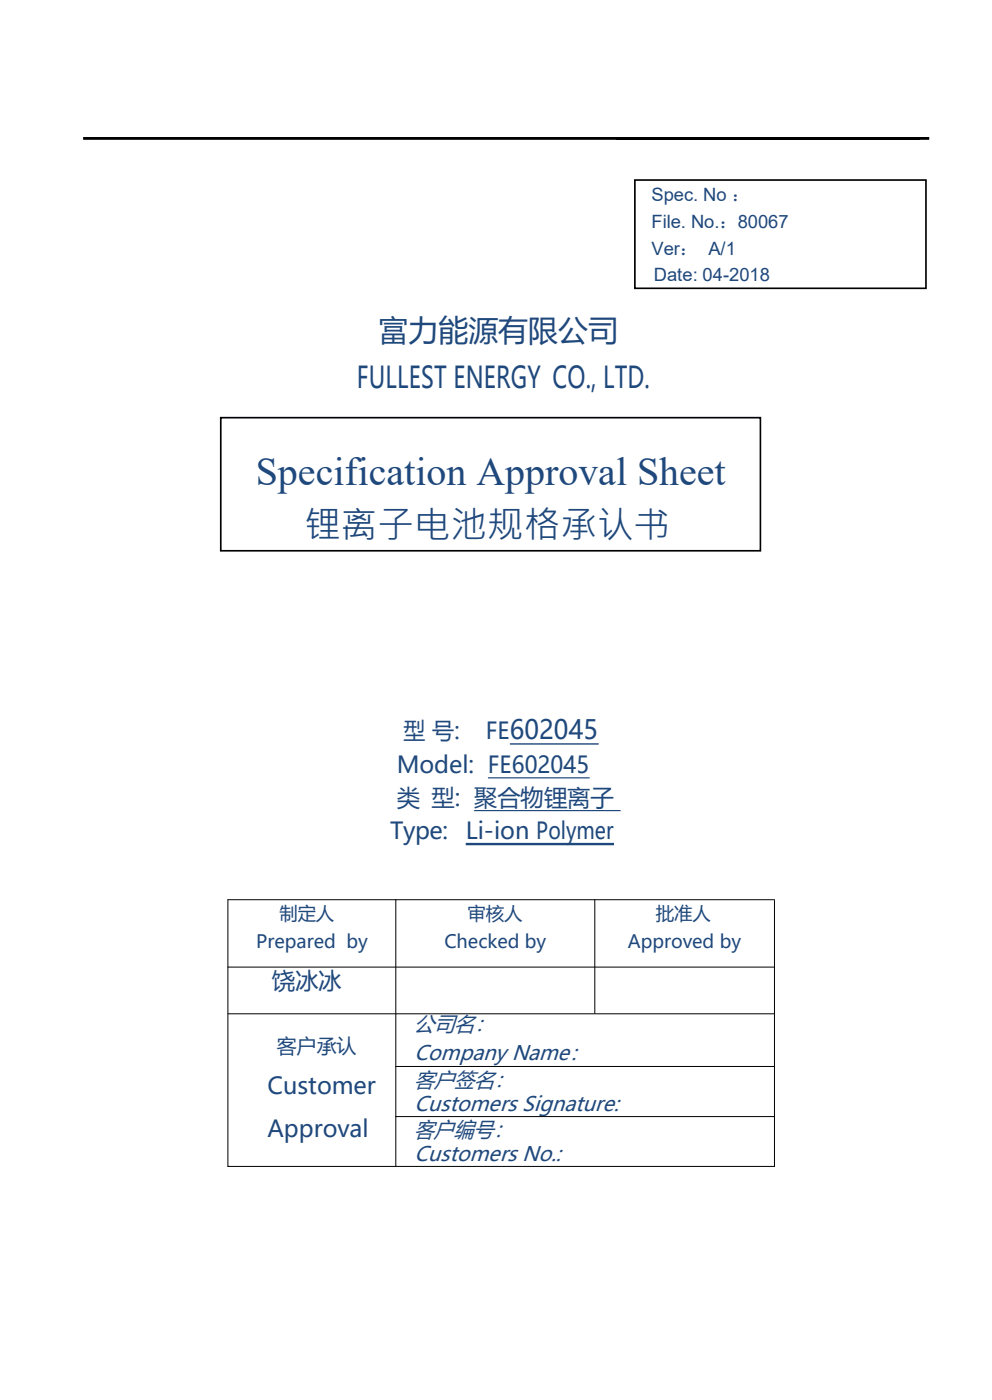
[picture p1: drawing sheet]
<svg xmlns="http://www.w3.org/2000/svg" width="210mm" height="297mm" viewBox="0 0 210 297" stroke-linecap="round" stroke-linejoin="round" font-family="sans-serif">
<path d="M130.7 29.4h.1v.2h-.1z" fill="#003363"/>
<path d="M130.8 29.5h64.2" fill="none" stroke="#003363" stroke-width=".21"/>
<path d="M195 29.4h.1v.2h-.1z" fill="#003363"/>
<g fill="#000">
<path d="M195 29.5h.2z"/>
<path d="M130.7 29.5h.2zM130.7 29.4h64.3v.2h-64.3zM130.7 29.4h64.3v.2h-64.3z"/>
<path d="M134.5 38h62.1v23.4h-62.1zM134.7 38.4l.1-.2v23l-.1-.2h61.7l-.1 .2v-23l.1 .2z"/>
<path d="M17.6 29.1h179.5v.6h-179.5zM17.8 29.3h179.1l-.1 .2v-.2l.1 .1h-179.1l.2-.1v.2z"/>
<path d="M46.7 88.5h114.8v28.6h-114.8zM46.8 88.8l.2-.1v28.2l-.2-.1h114.5l-.2 .1v-28.2l.2 .1z"/>
</g>
<path d="M108.2 157.9h18.8" fill="none" stroke="#1f487c" stroke-width=".3"/>
<path d="M100.6 172.1h31.1M103.5 165.1h21.6" fill="none" stroke="#1f487c" stroke-width=".25"/>
<path d="M98.8 179.2h31.4" fill="none" stroke="#1f487c" stroke-width=".51"/>
<path d="M48.3 191h116.1M48.3 190.9v56.8M84 190.9v56.6M126.2 190.9v24.2M164.3 191.1v56.6M48.3 205.3h116.1M48.3 215.2h116.1M83.9 226.4h80.5M83.9 237h80.5M48.3 247.6h116.1" fill="none" stroke="#000" stroke-width=".21"/>
<text font-size="8.5" fill="#1f487c" x="54.3" y="103">Specification Approval Sheet</text>
<text font-size="7.7" fill="#1f487c" x="64.6" y="114.2">锂离子电池规格承认书</text>
<g font-size="6.3" fill="#1f487c">
<text x="80.3" y="72.4">富力能源有限公司</text>
<text x="75.7" y="82.4">FULLEST ENERGY CO., LTD.</text>
</g>
<g font-size="5" fill="#1f487c">
<text x="85.6" y="156.9">型 号:</text>
<text x="103.1" y="156.9">FE602045</text>
<text x="84.2" y="164.2">Model: FE602045</text>
<text x="84.2" y="171.1">类 型: 聚合物锂离子</text>
<text x="82.8" y="178.1">Type:</text>
<text x="98.8" y="178.1">Li-ion Polymer</text>
<text x="57.7" y="209.9">饶冰冰</text>
<text x="56.8" y="232.3">Customer</text>
<text x="56.8" y="241.3">Approval</text>
</g>
<text font-size="4.6" fill="#1f487c" x="87.9" y="241.4">客户编号：</text>
<g font-size="4.4" fill="#1f487c">
<text x="87.9" y="219">公司名：</text>
<text x="87.9" y="225">Company Name：</text>
<text x="87.9" y="230.8">客户签名：</text>
<text x="87.9" y="235.8">Customers Signature:</text>
<text x="87.9" y="246.4">Customers No.:</text>
</g>
<text font-size="4.2" fill="#1f487c" x="58.7" y="223.6">客户承认</text>
<g font-size="3.9" fill="#1f487c">
<text x="138.2" y="42.7">Spec. No ：</text>
<text x="138.2" y="48.4">File. No.：80067</text>
<text x="138.2" y="54.2">Ver： A/1</text>
<text x="138.7" y="59.6">Date: 04-2018</text>
<text x="59.3" y="195.4">制定人</text>
<text x="99.2" y="195.4">审核人</text>
<text x="139.1" y="195.4">批准人</text>
<text x="54.4" y="201.3">Prepared by</text>
<text x="94.3" y="201.3">Checked by</text>
<text x="133.2" y="201.3">Approved by</text>
</g>
</svg>
